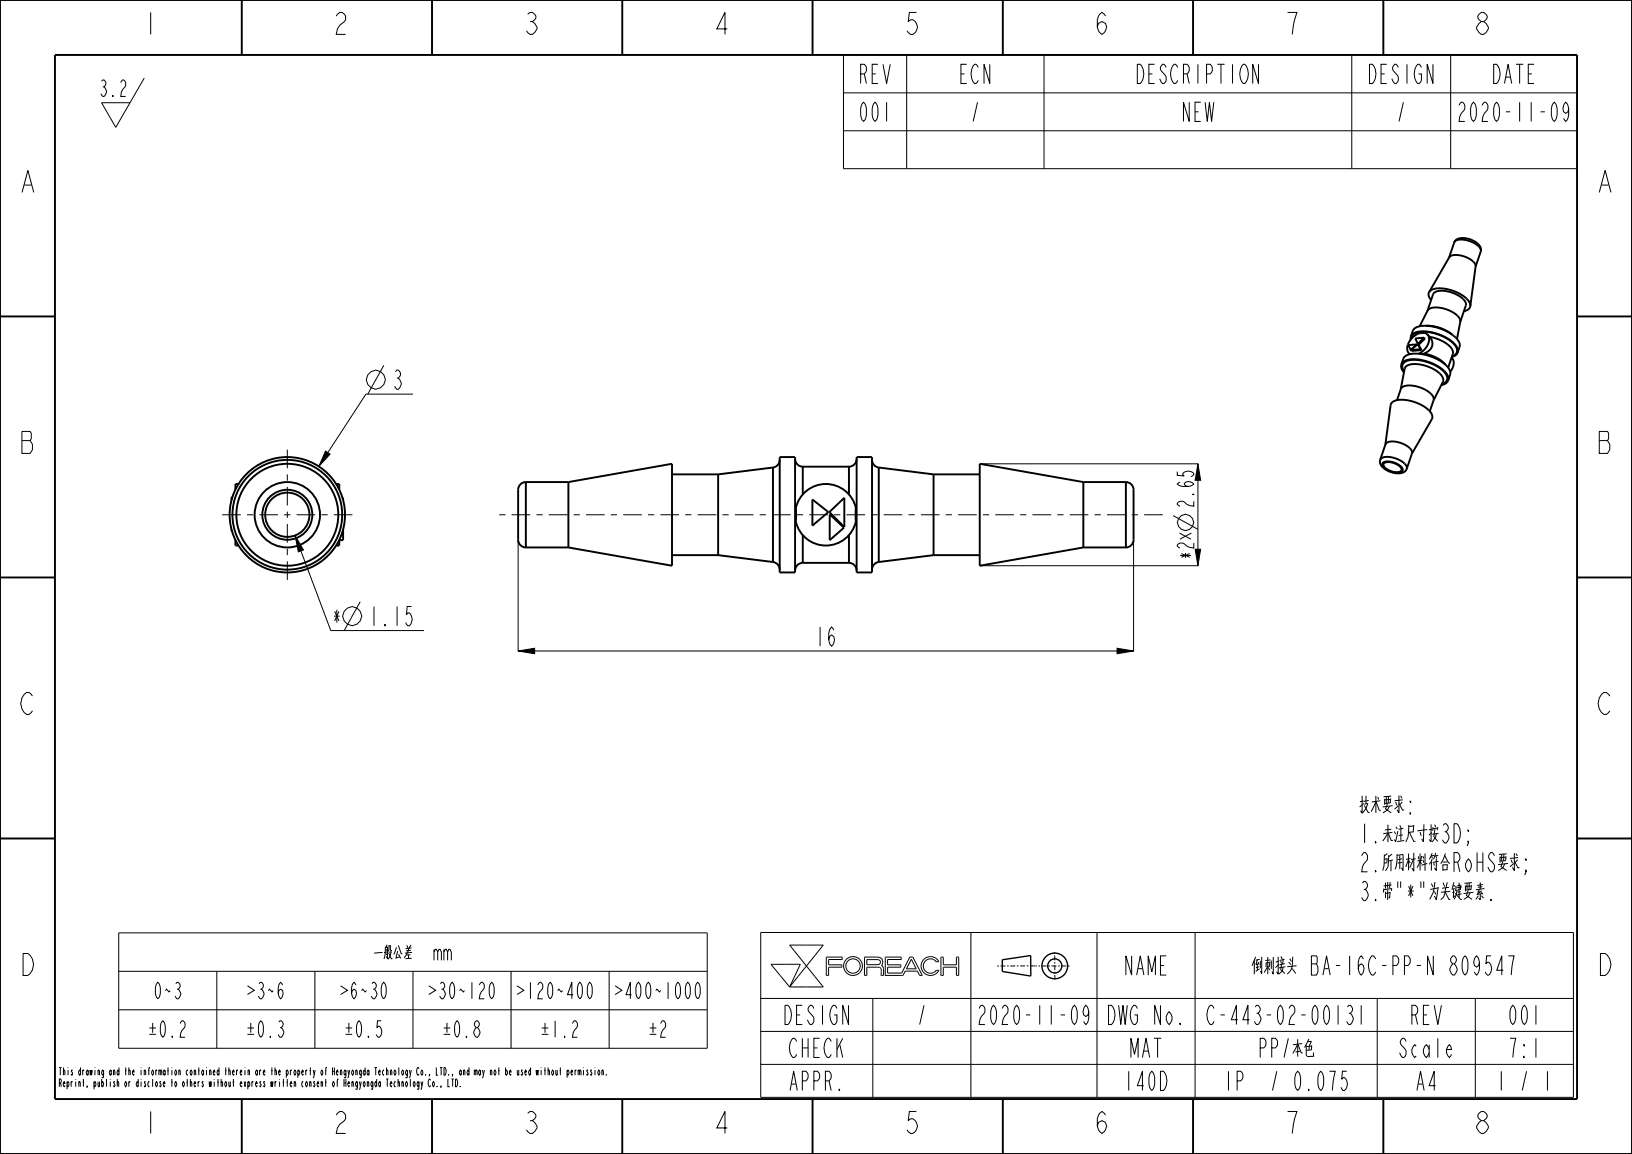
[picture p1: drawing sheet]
<svg xmlns="http://www.w3.org/2000/svg" width="297mm" height="210mm" viewBox="0 0 297 210" stroke-linecap="round" stroke-linejoin="round" font-family="sans-serif">
<g fill="none" stroke="#000" stroke-width=".18">
<path d="M18.5 14.8l.2-.2a.67 .67 0 0 1 .6 .5 .67 .67 0 0 1-.4 .7 .96 .96 0 0 1 .5 1 .96 .96 0 0 1-.7 .8l-.3-.5M18.7 15.8h.2M20.5 17.3l.1 .3h-.1zM22 15.1l.3-.5h.2a1.07 1.07 0 0 1-.2 1.7l-.3 1.3h.9M26.3 14.2l-5.2 9-2.6-4.5h5.2M153.5 10h133.5v20.7h-133.5zM153.5 16.9h133.5M165 10v20.7M190 10v20.7M246 10v20.7M264 10v20.7M153.5 23.8h133.5"/>
<path d="M69.9 66.5l-3 5.2M75.2 71.7h-8.6l-8.6 13.2M53.7 97.4l1.5 2.7-.9 .3zM53.7 97.4l6.5 17.3h17M59.2 82.1l.9 .5-2.1 2.3zM94.3 98.3v20.2M178.4 84.4h39.7M206.3 98.3v20.2M218 84.4v18.6M65.6 109.5l-3 5.2M94.3 118.5l3-.5v1zM94.3 118.5h112"/>
<path d="M178.4 103h39.7M203.3 118l3 .5-3 .5zM21.6 169.8h107.1v21h-107.1zM21.6 176.8h107.1M39.5 176.8v14M57.3 176.8v14M75.2 176.8v14M79.7 173.3l.2-.5h.2l.2 .5v1.5M80.8 173.3l.2-.5h.2l.3 .5v1.5M80.8 172.8v2M81.5 173.3l.2-.5h.2l.2 .5v1.5M93 176.8v14"/>
<path d="M110.9 176.8v14M138.4 169.7h147.9v30h-147.9zM140.3 175.5h5.3l-1.9 4.1zM143.7 172h6.1l-3 3.8zM146.8 175.8l3 3.8h-6.1M146.8 175.8l-3.1 3.8M150.8 177.5v-1.5h2.4v-.4h-2.4v-1h2.4l.1-.4h-2.9v3.3h.4M157.8 174.6l2.1 .1 .3 .1v.4l-.4 .3h-2zM157.8 177.5v-1.5h1.9l.4 .1 .2 .2 .1 1.2h.4M160.8 177.5v-1.3l-.4-.5 .2-.6-.2-.7-.7-.2h-2.3l-.1 3.3h.5M164.3 177.5h.1M165.9 174.6l.8 1.7h-1.7z"/>
<path d="M166.1 174.2h-.5l-1.5 2.9h-2.6v-1.1h2.4v-.4h-2.4v-1h2.5v-.4h-2.9v3.3h3.2M166.1 174.2h.1M166.1 174.2l1.7 3.3h-.4l-.4-.8h-2.3l-.4 .8M170.4 175l-.7-.5h-.8l-.6 .5-.3 .8 .3 .8 .6 .4h.8l.7-.4M170.4 176.6h.1M170.4 175h.1M170.4 176.6h.4M170.4 175h.5l-.4-.5-.5-.3-.7-.1-.7 .1-.5 .4-.3 .5-.2 .5 .1 .7 .5 .8 1 .4 1-.2 .7-.7M170.8 176.6h.1M171.2 174.2h.5v1.4h2.4v-1.4h.4v3.3h-.4v-1.5h-2.4v1.5h-.5zM176.7 169.7v30M199.6 169.7v30"/>
<path d="M217.5 169.7v30M21.6 183.8h107.1M138.4 181.7h147.9M138.4 187.7h147.9M138.4 193.7h147.9M158.8 181.7v18M250.6 181.7v18M268.5 181.7v18"/>
<circle cx="68.4" cy="69.1" r="1.72"/>
<circle cx="64.1" cy="112.1" r="1.72"/>
<circle cx="155.2" cy="175.8" r="1.31"/>
<circle cx="155.2" cy="175.8" r="1.71"/>
</g>
<path d="M53.7 97.4l1.5 2.7-.9 .3zM59.2 82.1l.9 .5-2.1 2.3zM94.3 118.5l3-.5v1zM203.3 118l3 .5-3 .5z" fill="#000"/>
<g fill="none" stroke="#000" stroke-width=".35">
<path d="M0 0h297v210h-297zM10 10h277v190h-277zM44 .1v10M78.6 .1v10M113.2 .1v10M147.9 .1v10M182.5 .1v10M217.1 .1v10M251.7 .1v10M0 57.6h10M259.5 59.3a7.3 7.3 0 0 1 4.8 1.6M259.8 56.6l1-3a1.99 1.99 0 0 1 2.3-.6 4.8 4.8 0 0 1 3.7 2.1v.5l-1.1 3"/>
<path d="M259.8 56.5l-1.4 2.9M259.8 56.5a2.67 2.67 0 0 1 2.9-.4 4.1 4.1 0 0 1 3 2.2l-.6 3.4M260.1 53.2a3.2 3.2 0 0 1 3.3-.6 5.6 5.6 0 0 1 4.2 2.8v.3M260.1 53.2a1.27 1.27 0 0 0 .3 1.4M260.1 53.2l3.6-6.4a2.97 2.97 0 0 1 3.3 .1 2.07 2.07 0 0 1 1.5 1.6l-.9 7.2M264.6 44.1a2.01 2.01 0 0 1 2.4-.4 3.1 3.1 0 0 1 2.5 1.9v.2M264.6 44.1a1.89 1.89 0 0 1 2.5-.7 2.83 2.83 0 0 1 2.4 2.1v.3M264.6 44.1l-.9 2.8M267.6 55.7a1.27 1.27 0 0 1-1.2 .9M269.5 45.8l-1 2.7M287 57.6h10M254.9 70.8l.7-3.7a1.64 1.64 0 0 1 1.9-.9 6.3 6.3 0 0 1 5.1 2.5v.7l-1.7 3.4"/>
<path d="M254.9 70.8a1.99 1.99 0 0 1 2.3-.6 4.8 4.8 0 0 1 3.7 2.2v.4M254.9 70.8l-.7 2M255 66.3l.4-1a2.33 2.33 0 0 1 2.6-.9 7.6 7.6 0 0 1 5.8 2.9l.1 .7-.4 1.2M255 66.3a2.3 2.3 0 0 1 2.4-.9 7.8 7.8 0 0 1 6 2.9l.2 .5-.1 .4M255 66.3a1.57 1.57 0 0 0 .5 1.5M255.5 67.6a1.18 1.18 0 0 1-.2-1.3 1.18 1.18 0 0 1 1.1-.7 7.6 7.6 0 0 1 6.8 2.6 1.1 1.1 0 0 1-.8 1.7M256.5 64.4l-.1 .1M256.7 63.7l.2 .2 1.8-.2M256.8 61.2l-.1 .6M256.8 61.2a2.33 2.33 0 0 1 2.5-.9 7.6 7.6 0 0 1 5.9 3l.1 .9M256.9 61.6a1.51 1.51 0 0 1 1.7-1.2 7.9 7.9 0 0 1 6.3 2.7 1.11 1.11 0 0 1-.7 1.7M256.9 63.8h.1"/>
<path d="M257.9 62.7l-1.2 1M257.9 62.7h.1M257.9 62.7l-1.6 .1 .4 .9M258 62.6l-1.2 1.1M258 62.6l.7 1.1M258 62.6l.5 .9M258.5 63.5l-1.7 .2M258.5 63.5l.2 .2M259.1 61.5l-1.5 .1 .4 1M259.1 61.5l.2 .1-1.1 1.1-.2-.1M259.1 61.5l-1.1 1.1M260.9 72.8l-.7 2"/>
<path d="M263.5 69.2a1.57 1.57 0 0 1-1.2 .9M264.3 60.9l.7 .7a1.64 1.64 0 0 1 .6 1.5l-.3 1.1M264.3 60.9a7.8 7.8 0 0 0-6.6-1.3l-.5 .5-.4 1.1M264.4 64.4l-.9 2.5M265.3 64.2l-.4 .4-.7 .4M42.1 96.3l.1 .4M42.3 90.5h-.2v.5M62.3 90.6h.1v.4M62.4 96.3v2h-.7M95.7 99.6h7.7M95.7 87.7h7.7M95.7 87.7a1.4 1.4 0 0 0-1.4 1.4v9.1a1.4 1.4 0 0 0 1.4 1.4"/>
<path d="M95.7 87.7v11.9M103.4 87.7v11.9M103.4 87.7l18.9-3.3v18.6l-18.9-3.4M122.3 86.3h8.4M130.7 86.3v14.7M140.7 85.1v17.2M140.7 85.1l-10 1.2M141.9 83.2h2.8v21h-2.8zM141.9 83.7a1.4 1.4 0 0 1-1.2 1.4M147.8 90.9l3 2.3-3 2.5zM150.9 93.2l2.8-2.6v5.3zM151 93.6l2.6 2.4-2.6 2.3z"/>
<path d="M155.9 83.2h2.8v21h-2.8zM155.9 83.5a1.4 1.4 0 0 1-1.4 1.4h-8.4a1.4 1.4 0 0 1-1.4-1.4M158.7 83.7a1.4 1.4 0 0 0 1.2 1.4M159.9 85.1l10 1.2M159.9 85.1v17.2M169.9 86.3v14.7M169.9 86.3h8.4M197.2 87.7l-18.9-3.3v18.6l18.9-3.4M197.2 99.6h7.7M197.2 87.7h7.7M197.2 87.7v11.9M204.9 87.7a1.4 1.4 0 0 1 1.4 1.4v9.1a1.4 1.4 0 0 1-1.4 1.4"/>
<path d="M204.9 87.7v11.9M251.2 83.7a2.01 2.01 0 0 1 2.3-.4 3.1 3.1 0 0 1 2.5 1.9v.1M251.2 83.7l.9-2.8a2 2 0 0 1 2.4-.4 2.97 2.97 0 0 1 2.5 1.9l-1 2.9M251.2 83.7a1.96 1.96 0 0 0 1.6 2.1 2.63 2.63 0 0 0 3.1-.3l.1-.2M251.7 84.2a2.92 2.92 0 0 1 3.6 1.3 1.03 1.03 0 0 1-1.4 .5 2.56 2.56 0 0 1-2.3-1.5zM251.9 84.3a2.61 2.61 0 0 1 3.2 1.1 .85 .85 0 0 1-1.3 .5 2.14 2.14 0 0 1-2-1.4zM252.1 80.9l1-7.2a1.83 1.83 0 0 1 2.1-1 6.9 6.9 0 0 1 5.3 2.6l.2 .6-.1 .4-3.7 6.3M0 105.1h10M122.3 101h8.4M130.7 101l10 1.3M140.7 102.3a1.4 1.4 0 0 1 1.2 1.4M155.9 103.8a1.4 1.4 0 0 0-1.4-1.4h-8.4a1.4 1.4 0 0 0-1.4 1.4"/>
<path d="M159.9 102.3a1.4 1.4 0 0 0-1.2 1.4M169.9 101l-10 1.3M169.9 101h8.4M287 105.1h10M0 152.6h10M287 152.6h10M44 200.1v10M78.6 200.1v10M113.2 200.1v10M147.9 200.1v10M182.5 200.1v10M217.1 200.1v10"/>
<path d="M251.7 200.1v10"/>
<circle cx="52.3" cy="93.7" r="10.5"/>
<circle cx="52.3" cy="93.7" r="10"/>
<circle cx="52.3" cy="93.7" r="9.3"/>
<circle cx="52.3" cy="93.7" r="6"/>
<circle cx="52.3" cy="93.7" r="4.6"/>
<circle cx="52.3" cy="93.7" r="4"/>
</g>
<g fill="none" stroke="#000" stroke-width=".25">
<path d="M187.6 173.9v3.7l-5.2-.8v-2.1l5.2-.8"/>
<circle cx="192" cy="175.8" r="2.34"/>
<circle cx="192" cy="175.8" r="1.29"/>
</g>
<path d="M181.5 175.8h6.8M191.9 173.3l.1 5M194.6 175.8h-6.2" fill="none" stroke="#000" stroke-width=".18" stroke-dasharray=".3 .3 .9 .3" stroke-linecap="butt"/>
<!-- layer: 02___PRT_ALL_AXES -->
<g fill="none" stroke="#000" stroke-width=".35">
<path d="M256.4 64.3l.2 .2M259.2 64.3l-.4 .2M259.2 64.3a6.7 6.7 0 0 1 3.9 2.1M259.7 60.8l.5 .5M259.7 60.8l-.4-.2h-.5a2.95 2.95 0 0 0-2.6 3.4l.4 .4M259.7 60.8a2.3 2.3 0 0 1-.8 3.2l-.7 .4M260.2 61.3a1.84 1.84 0 0 1-1 3M260.2 61.3a5.7 5.7 0 0 1 4.2 2.5v.6M264.2 65.1a1.88 1.88 0 0 1-.3 2.6M42.8 98.2v1.1h.6M43.4 88.1h-.6v1M61.2 88.1h.5v1"/>
<path d="M61.7 98.2v1.1h-.5M146.1 84.9v5.1M146.1 97.4v5M146.5 89.6a5.5 5.5 0 0 1 9.2 3.1v.7a5.1 5.1 0 0 1-4.6 5.8 5.4 5.4 0 0 1-6.2-4.7v-1.4a3.4 3.4 0 0 1 1-2.9zM154.5 84.9v5.1M154.5 97.4v5"/>
</g>
<path d="M211.6 93.7h-120.8" fill="none" stroke="#000" stroke-width=".18" stroke-dasharray="1.1 1.1 3.4 1.1" stroke-dashoffset="2.3" stroke-linecap="butt"/>
<path d="M52.3 93.7v12.1M52.3 93.7v-11.9M52.3 93.7h-11.9M52.3 93.7h12" fill="none" stroke="#000" stroke-width=".18" stroke-dasharray="1.1 1.1 3.4 1.1" stroke-dashoffset=".6" stroke-linecap="butt"/>
<g font-size="5.2">
<text x="26.1" y="6.3">1</text>
<text x="60.7" y="6.3">2</text>
<text x="95.4" y="6.3">3</text>
<text x="130" y="6.3">4</text>
<text x="164.6" y="6.3">5</text>
<text x="199.2" y="6.3">6</text>
<text x="233.9" y="6.3">7</text>
<text x="268.5" y="6.3">8</text>
<text x="3.8" y="35">A</text>
<text x="290.8" y="35">A</text>
<text x="3.8" y="82.5">B</text>
<text x="290.8" y="82.5">B</text>
<text x="3.8" y="130">C</text>
<text x="290.8" y="130">C</text>
<text x="3.8" y="177.5">D</text>
<text x="290.8" y="177.5">D</text>
<text x="26.1" y="206.3">1</text>
<text x="60.7" y="206.3">2</text>
<text x="95.4" y="206.3">3</text>
<text x="130" y="206.3">4</text>
<text x="164.6" y="206.3">5</text>
<text x="199.2" y="206.3">6</text>
<text x="233.9" y="206.3">7</text>
<text x="268.5" y="206.3">8</text>
</g>
<g font-size="4.6">
<text x="155.8" y="15.2">REV</text>
<text x="174.1" y="15.2">ECN</text>
<text x="205.5" y="15.2">DESCRIPTION</text>
<text x="248.2" y="15.2">DESIGN</text>
<text x="270.9" y="15.2">DATE</text>
<text x="155.8" y="22.1">001</text>
<text x="176.4" y="22.1">/</text>
<text x="214.6" y="22.1">NEW</text>
<text x="253.9" y="22.1">/</text>
<text x="264.1" y="22.1">2020-11-09</text>
<text x="71.3" y="70.8">3</text>
<text x="60.2" y="113.9">*</text>
<text x="67" y="113.9">1.15</text>
<text x="148.2" y="117.6">16</text>
<text x="247.3" y="148.1">技术要求:</text>
<text x="247.3" y="153.4">1.未注尺寸按3D;</text>
<text x="247.3" y="158.6">2.所用材料符合RoHS要求;</text>
<text x="247.3" y="163.9">3.带&quot;*&quot;为关键要素.</text>
<text x="204" y="177.4">NAME</text>
<text x="221.2" y="177.4">倒刺接头 BA-16C-PP-N 809547</text>
<text x="141.8" y="186.4">DESIGN</text>
<text x="166.6" y="186.4">/</text>
<text x="176.8" y="186.4">2020-11-09</text>
<text x="200.6" y="186.4">DWG No.</text>
<text x="218.1" y="186.4">C-443-02-00131</text>
<text x="256.2" y="186.4">REV</text>
<text x="274" y="186.4">001</text>
<text x="143" y="192.4">CHECK</text>
<text x="205.2" y="192.4">MAT</text>
<text x="228.6" y="192.4">PP本色</text>
<text x="232.9" y="192.4">/</text>
<text x="253.9" y="192.4">Scale</text>
<text x="274" y="192.4">7:1</text>
<text x="143" y="198.4">APPR.</text>
<text x="204" y="198.4">140D</text>
<text x="222.3" y="198.4">IP</text>
<text x="230.9" y="198.4">/ 0.075</text>
<text x="257.3" y="198.4">A4</text>
<text x="272.1" y="198.4">1</text>
<text x="276.3" y="198.4">/ 1</text>
</g>
<g font-size="3.9">
<text x="217.3" y="102" transform="rotate(-90 217.3 102)">*2× 2.65</text>
<text x="63.5" y="174.8">一般公差</text>
<text x="27.6" y="181.8">0~3</text>
<text x="43.5" y="181.8">＞3~6</text>
<text x="60.4" y="181.8">＞6~30</text>
<text x="76.3" y="181.8">＞30~120＞120~400＞400~1000</text>
<text x="25.7" y="188.8">±0.2</text>
<text x="43.5" y="188.8">±0.3</text>
<text x="61.4" y="188.8">±0.5</text>
<text x="79.2" y="188.8">±0.8</text>
<text x="97.1" y="188.8">±1.2</text>
<text x="116.9" y="188.8">±2</text>
</g>
<g font-size="1.8">
<text x="10.6" y="195.7">This drawing and the information contained therein are the property of</text>
<text x="10.6" y="197.8">Reprint, publish or disclose to others without express written consent of</text>
<text x="60.3" y="195.7">Hengyongda Technology Co., LTD., and may not be used without permission.</text>
<text x="62.4" y="197.8">Hengyongda Technology Co., LTD.</text>
</g>
</svg>
